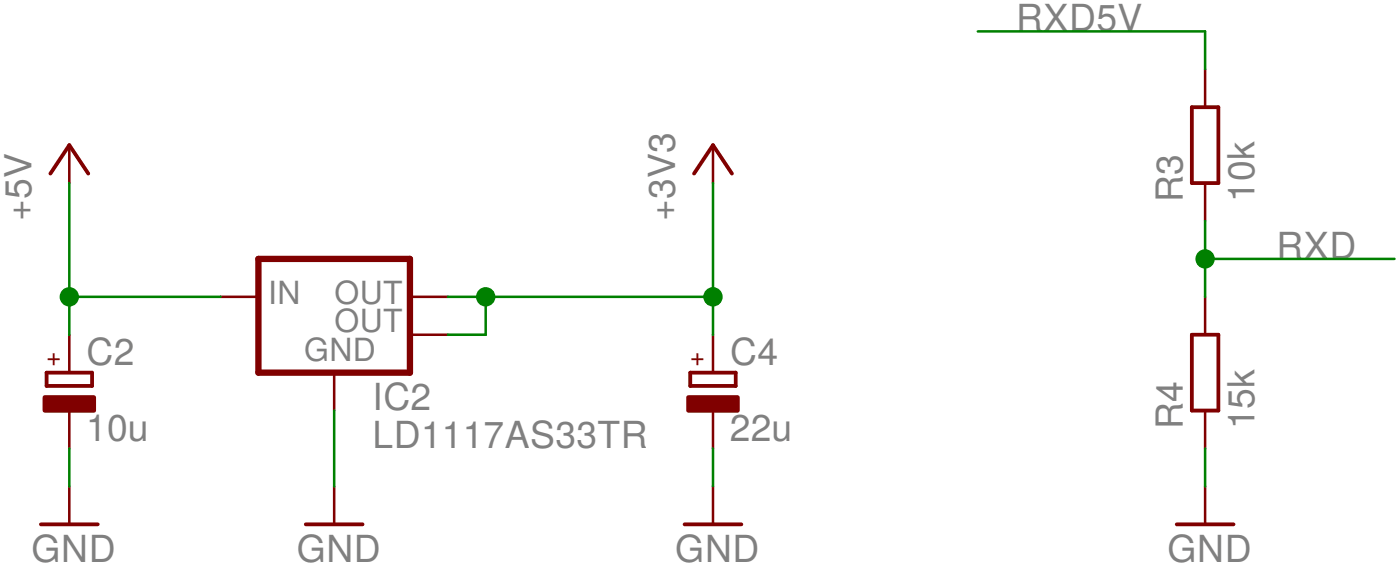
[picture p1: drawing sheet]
<svg xmlns="http://www.w3.org/2000/svg" width="94mm" height="38mm" viewBox="0 0 94 38" stroke-linecap="round" stroke-linejoin="round" font-family="sans-serif">
<path d="M3.4 11.6l1.2-1.9 1.3 1.9M46.5 11.6l1.3-1.9 1.3 1.9M79.9 7.2h1.8v5.1h-1.8zM2.7 35.1h3.9M3.1 25h3.1v.9h-3.1zM20.5 35.1h3.8M45.9 35.1h3.8M46.3 25h3v.9h-3zM78.9 35.1h3.8M79.9 22.4h1.8v5.1h-1.8z" fill="none" stroke="#800000" stroke-width=".25"/>
<g fill="none" stroke="#800000" stroke-width=".17">
<path d="M4.6 9.7v2.6M14.8 19.9h2.5M27.5 19.9h2.5M47.8 9.7v2.6M80.8 4.6v2.6M80.8 12.3v2.5M80.8 19.9v2.5M4.6 22.4v2.6M4.6 27.5v2.5M4.6 32.6v2.5M22.4 25v2.5M22.4 32.6v2.5"/>
<path d="M27.5 22.4h2.5M47.8 22.4v2.6M47.8 27.5v2.5M47.8 32.6v2.5M80.8 27.5v2.5M80.8 32.6v2.5"/>
</g>
<path d="M17.3 17.3h10.2v7.7h-10.2z" fill="none" stroke="#800000" stroke-width=".42"/>
<g fill="#800000" stroke="#800000" stroke-width=".28">
<path d="M3 26.6h3.3v.9h-3.3z"/>
<path d="M46.2 26.6h3.3v.9h-3.3z"/>
</g>
<path d="M4.6 12.3v10.1M4.6 19.9h10.2M30 19.9h17.8M32.6 19.9v2.5h-2.6M47.8 12.3v10.1M65.6 2.1h15.2v2.5M80.8 14.8v5.1M80.8 17.3h12.7M4.6 30v2.6M22.4 27.5v5.1M47.8 30v2.6M80.8 30v2.6" fill="none" stroke="#008000" stroke-width=".17"/>
<g fill="#008000" stroke="#008000" stroke-width=".28">
<circle cx="32.6" cy="19.9" r=".51"/>
<circle cx="47.8" cy="19.9" r=".51"/>
<circle cx="4.6" cy="19.9" r=".51"/>
<circle cx="80.8" cy="17.3" r=".51"/>
</g>
<g font-size="2.5" fill="#808080">
<text x="68.1" y="2.1">RXD5V</text>
<text x="2.1" y="14.8" transform="rotate(-90 2.1 14.8)">+5V</text>
<text x="45.3" y="14.8" transform="rotate(-90 45.3 14.8)">+3V3</text>
<text x="79.3" y="13.5" transform="rotate(-90 79.3 13.5)">R3</text>
<text x="84.1" y="13.5" transform="rotate(-90 84.1 13.5)">10k</text>
<text x="85.6" y="17.3">RXD</text>
<text x="5.8" y="29.6">10u</text>
<text x="5.8" y="24.5">C2</text>
<text x="25" y="27.5">IC2</text>
<text x="48.9" y="29.6">22u</text>
<text x="49" y="24.5">C4</text>
<text x="79.3" y="28.7" transform="rotate(-90 79.3 28.7)">R4</text>
<text x="84.1" y="28.8" transform="rotate(-90 84.1 28.8)">15k</text>
<text x="25" y="30">LD1117AS33TR</text>
<text x="2.1" y="37.7">GND</text>
<text x="19.9" y="37.7">GND</text>
<text x="45.3" y="37.7">GND</text>
<text x="78.3" y="37.7">GND</text>
</g>
<g font-size="2.1" fill="#808080">
<text x="18" y="20.4">IN</text>
<text x="22.4" y="22.3">OUT</text>
<text x="22.4" y="20.4">OUT</text>
<text x="20.4" y="24.2">GND</text>
</g>
<g font-size="1.8" fill="#800000">
<text x="4.1" y="24.5" transform="rotate(-90 4.1 24.5)">+</text>
<text x="47.2" y="24.5" transform="rotate(-90 47.2 24.5)">+</text>
</g>
</svg>
